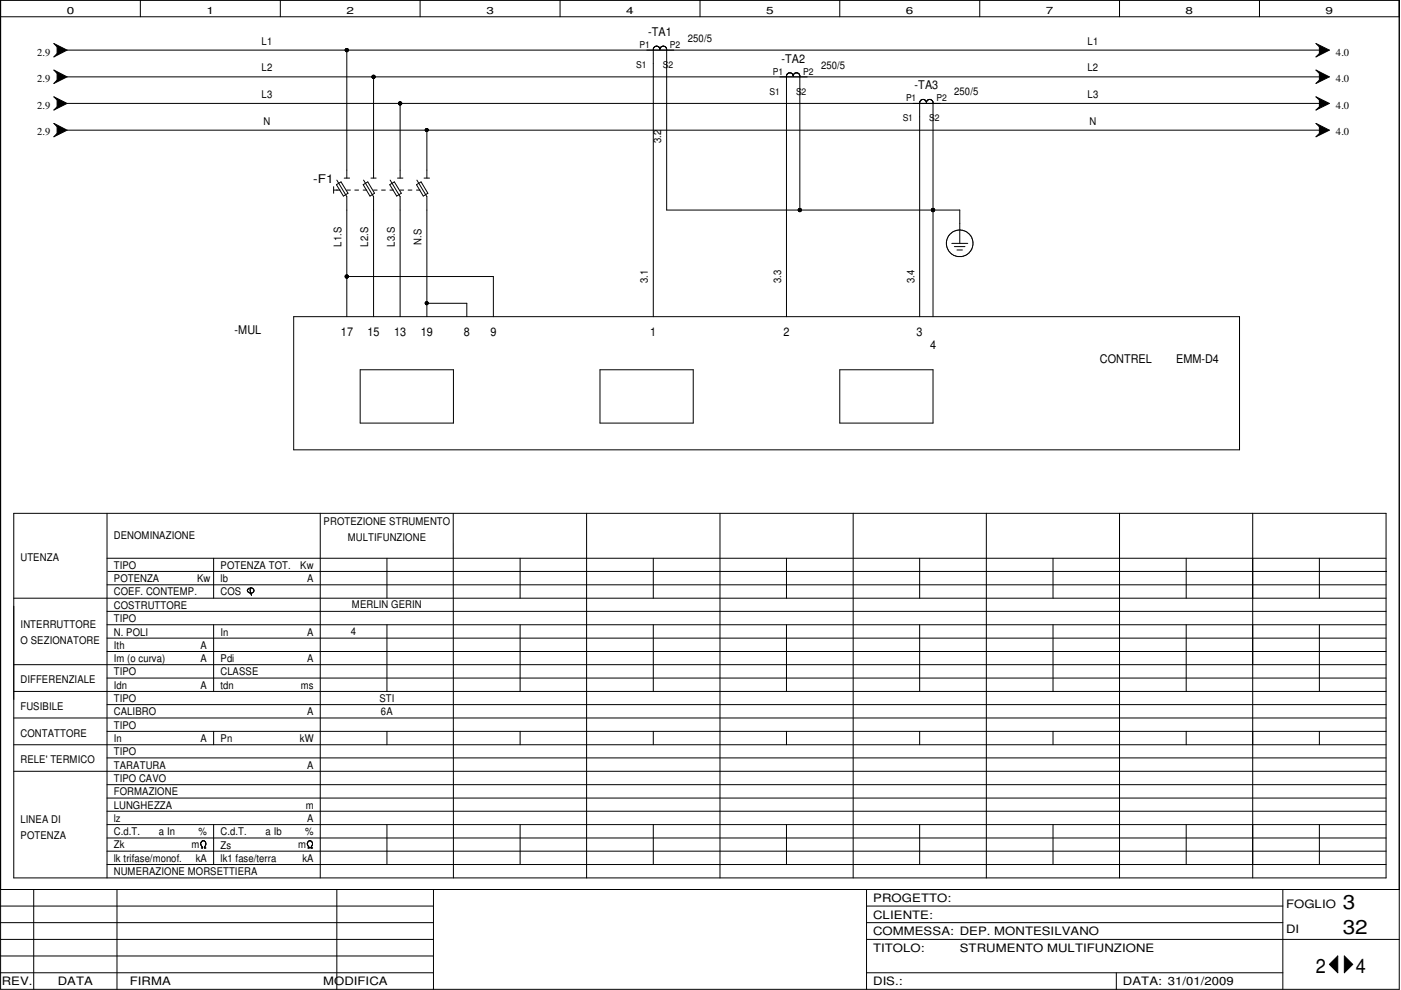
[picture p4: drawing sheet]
<svg xmlns="http://www.w3.org/2000/svg" width="297mm" height="210mm" viewBox="0 0 297 210" stroke-linecap="round" stroke-linejoin="round" font-family="sans-serif">
<g fill="none" stroke="#000" stroke-width=".21">
<path d="M.1 0h296.6v209.8h-296.6zM.1 3.6h296.6M11.4 9.2l2.8 1.4-2.8 1.5 .7-.8v-1.4zM11.4 14.9l2.8 1.4-2.8 1.4 .7-.7v-1.4zM14.2 16.3h265.5M14.2 10.6h265.5M29.8 0v3.6M59.4 0v3.6M73.5 10.6v27.2M79.2 16.3v21.5M89.1 0v3.6M118.7 0v3.6"/>
<path d="M138.9 9.9h.1M139.7 9.9a.77 .77 0 0 0-1.2 .4v56.8M139.7 10l.2 .3M139.7 9.9v.1M140 10.4l-.1 .1M140 10.2l.3-.3 .4-.1 .4 .1 .2 .5v34.1h62.2v7.1M140 10.2l-.1 .3M140 10.2h.1M140.1 10v.1M140.2 9.9h.1M140.9 9.9h.1M141.3 10.2h.1"/>
<path d="M148.4 0v3.6M166.8 15.8l-.1 51.3M166.9 15.7l.3-.2h.6l.4 .6M166.9 15.7l-.1 .2M166.9 15.7h.1M167.1 15.5h.1M167.3 15.5h-.1M167.7 15.5h.1M167.8 15.5h.1M168.2 15.8v.1M168.2 15.9v.2M168.5 15.5h.1"/>
<path d="M168.5 15.5l-.3 .3M169.1 15.5h.1M169.2 15.5l.3 .4 .1 28.6M169.2 15.5h-.7M169.2 15.5h.1M169.5 15.8h.1M169.5 16h.1M178.1 0v3.6M207.7 0v3.6M237.4 0v3.6M267 0v3.6M279 9.2l2.9 1.4-2.9 1.5 .7-.8v-1.4z"/>
<path d="M279 14.9l2.9 1.4-2.9 1.4 .7-.7v-1.4zM11.4 26.2l2.8 1.4-2.8 1.4 .7-.7v-1.4zM11.4 20.5l2.8 1.4-2.8 1.4 .7-.7v-1.4zM14.2 27.6h265.5M14.2 21.9h265.5M70.7 39.6v1.4M71.3 39.2l1-.6 1.5 2.4-1 .6zM71.4 38.2l2.1 3.5v25.4M73 37.8h1.1M77 39.2l1-.6 1.4 2.4-1 .6zM77.1 38.2l2.1 3.5v25.4M78.7 37.8h1.1"/>
<path d="M82.6 39.2l1-.6 1.5 2.4-1 .6zM82.7 38.2l2.1 3.5v25.4M84.3 37.8h1.1M84.8 21.9v15.9M88.3 39.2l1-.6 1.4 2.4-1 .6zM88.4 38.2l2.1 3.5v25.4M89.9 37.8h1.2M90.5 27.6v10.2M195.2 21.3v.1M195.3 21.2h.1M195.4 21.1v.1M195.9 21.1l.5 .6"/>
<path d="M196 21.2h-.6l-.4 .6v45.3M196.1 21.2h.1M196.3 21.3v.1M196.5 21.4l-.1 .4M196.7 21.2h.1M196.7 21.2l-.2 .3M196.9 21.1l-.2 .1M196.9 21.1h.1M196.9 21.1h.4M197.3 21.1l.1 .1M197.4 21.1l.4 .5v45.5M279 20.5l2.9 1.4-2.9 1.4 .7-.7v-1.4z"/>
<path d="M279 26.2l2.9 1.4-2.9 1.4 .7-.7v-1.4zM70.7 40.3h1.4M73.5 58.6h31.1v8.5M73.5 40.3h.8M75.2 40.3h.8M77 40.3h.8M79.2 40.3h.8M80.9 40.3h.8M82.7 40.3h.7M84.8 40.3h.8M86.5 40.3h.8M88.3 40.3h.8"/>
<path d="M201.8 51.6h3.4M202.3 52.3h2.3M202.9 53h1.1M62.3 67.1h200.5v28.3h-200.5zM76.4 78.4h19.7v11.3h-19.7zM90.5 64.3h8.5v2.8M127.2 78.4h19.8v11.3h-19.8zM178.1 78.4h19.7v11.3h-19.7zM2.9 108.8h291v77.3h-291zM22.7 108.8v77.3M22.7 118.4h271.2M45.3 118.4v8.4"/>
<path d="M67.9 108.8v77.3M82 118.4v8.4M96.1 108.9v77.2M110.3 118.4v8.4M124.4 108.8v77.3M138.5 118.4v8.4M152.7 108.8v77.3M166.7 118.4v8.4M180.9 108.8v77.3M195 118.4v8.4M209.1 108.8v77.3M223.3 118.4v8.4"/>
<path d="M237.4 108.8v77.3M251.5 118.4v8.4M265.6 108.8v77.3M279.7 118.4v8.4M2.9 126.8h291M22.7 129.6h271.2M22.7 132.5h271.2M22.7 135.3h271.2M22.7 124h271.2M22.7 138.1h271.2M22.9 121.2h271.1M45.3 132.5v14.1"/>
<path d="M52.5 125v.1M52.9 124.7l-.5 .4a.74 .74 0 0 0 .6 .6 .74 .74 0 0 0 .8-.3M53.1 124.7l-.1 .1M53.3 126.1h.1M53.5 124.7h-.4l-.1 .6 .3 .9M53.5 124.7h.1M53.5 124.7l.3 .3v.4M53.8 125.4h.1M82 132.5v14.1M110.3 132.5v14.1M138.5 132.5v14.1M166.7 132.5v14.1"/>
<path d="M195 132.5v14.1M223.3 132.5v14.1M251.5 132.5v14.1M279.7 132.5v14.1M2.9 140.9h291M2.9 152.2h291M2.9 157.9h291M2.9 146.6h291M22.7 155.1h271.2M22.7 149.4h271.2M22.7 143.8h271.2M45.3 155.1v2.8"/>
<path d="M82 155.1v2.8M110.3 155.1v2.8M138.5 155.1v2.8M166.7 155.1v2.8M195 155.1v2.8M223.3 155.1v2.8M251.5 155.1v2.8M279.7 155.1v2.8M2.9 163.5h291M22.7 160.7h271.2M22.7 166.4h271.2M22.7 169.2h271.2"/>
<path d="M22.7 172h271.2M22.7 174.8h271.2M22.7 177.7h271.2M42.5 179h.1M42.6 178.6v.5l.2 .4M42.6 178.6h.1M42.6 178.6l.4-.3h.3l.3 .3M42.8 179.5l.2 .3h-.3M42.8 179.5h.1M42.9 179.6v.1M43.3 178.3h.1M43.4 179.5v.1"/>
<path d="M43.6 178.5v.1M43.6 178.6v.6l-.3 .6h.4M43.6 178.6h.1M43.6 179.1v.1M45.3 174.8v8.5M65.2 179.1h.1M65.5 179.6v.1M65.9 178.3h-.1a.69 .69 0 0 0-.6 .4 .69 .69 0 0 0 .2 .8l.2 .3h-.3M65.9 178.3h.1M65.9 178.3l.3 .3M66.2 178.6v.5l-.3 .7h.4M66.2 178.6h.1"/>
<path d="M82 174.8v8.5M110.3 174.8v8.5M138.5 174.8v8.5M166.7 174.8v8.5M195 174.8v8.5M223.3 174.8v8.5M251.5 174.8v8.5M279.7 174.8v8.5M.1 188.6h296.6M.1 199.2h91.8M.1 195.6h91.8M.1 192.1h91.8"/>
<path d="M7.2 188.6v21.2M22.7 180.5h271.2M22.7 183.3h271.2M24.8 188.6v21.2M71.4 188.6v21.2M91.9 188.6v21.2M183.7 199.2h113M183.7 195.6h88.3M183.7 192.1h88.3M183.7 188.6v21.2M272 188.6v21.2M.1 202.7h91.8"/>
<path d="M.1 206.2h91.8M183.7 206.2h88.3M236.7 206.2v3.6M281.9 204.5l1.7-1.8v3.5zM285 202.7l1.8 1.8-1.8 1.7z"/>
<circle cx="73.5" cy="10.6" r=".34"/>
<circle cx="79.2" cy="16.3" r=".34"/>
<circle cx="84.8" cy="21.9" r=".34"/>
<circle cx="90.5" cy="27.6" r=".32"/>
<circle cx="73.5" cy="58.6" r=".34"/>
<circle cx="169.6" cy="44.5" r=".34"/>
<circle cx="197.8" cy="44.5" r=".34"/>
<circle cx="203.5" cy="51.6" r="2.82"/>
<circle cx="90.5" cy="64.3" r=".32"/>
</g>
<g fill="#000">
<path d="M281.9 204.5l1.7-1.8v3.5zM285 202.7l1.8 1.8-1.8 1.7z"/>
<path d="M11.4 14.9l2.8 1.4-2.8 1.4 .7-.7v-1.4z" fill-rule="evenodd"/>
<path d="M11.4 9.2l2.8 1.4-2.8 1.5 .7-.8v-1.4z" fill-rule="evenodd"/>
<path d="M279 14.9l2.9 1.4-2.9 1.4 .7-.7v-1.4z" fill-rule="evenodd"/>
<path d="M279 9.2l2.9 1.4-2.9 1.5 .7-.8v-1.4z" fill-rule="evenodd"/>
<path d="M11.4 26.2l2.8 1.4-2.8 1.4 .7-.7v-1.4z" fill-rule="evenodd"/>
<path d="M11.4 20.5l2.8 1.4-2.8 1.4 .7-.7v-1.4z" fill-rule="evenodd"/>
<path d="M279 26.2l2.9 1.4-2.9 1.4 .7-.7v-1.4z" fill-rule="evenodd"/>
<path d="M279 20.5l2.9 1.4-2.9 1.4 .7-.7v-1.4z" fill-rule="evenodd"/>
<circle cx="73.5" cy="10.6" r=".34"/>
<circle cx="79.2" cy="16.3" r=".34"/>
<circle cx="84.8" cy="21.9" r=".34"/>
<circle cx="90.5" cy="27.6" r=".32"/>
<circle cx="73.5" cy="58.6" r=".34"/>
<circle cx="169.6" cy="44.5" r=".34"/>
<circle cx="197.8" cy="44.5" r=".34"/>
<circle cx="90.5" cy="64.3" r=".32"/>
</g>
<g font-size="4.2">
<text x="284.7" y="192.8">3</text>
<text x="284.7" y="198.1">32</text>
<text x="279" y="206.2">2</text>
<text x="287.5" y="206.2">4</text>
</g>
<g font-size="2.5">
<text x="137.4" y="7.7">-TA1</text>
<text x="165.7" y="13.3">-TA2</text>
<text x="193.9" y="19">-TA3</text>
<text x="66.4" y="38.7">-F1</text>
<text x="49.7" y="70.7">-MUL</text>
<text x="72.3" y="71.2">17</text>
<text x="77.9" y="71.2">15</text>
<text x="83.6" y="71.2">13</text>
<text x="89.2" y="71.2">19</text>
<text x="98.3" y="71.2">8</text>
<text x="104" y="71.2">9</text>
<text x="137.9" y="71.2">1</text>
<text x="166.1" y="71.2">2</text>
<text x="194.3" y="71.2">3</text>
<text x="197.2" y="74">4</text>
<text x="233.2" y="76.9">CONTREL</text>
<text x="249.4" y="76.9">EMM-D4</text>
<text x="185.1" y="191.2">PROGETTO:</text>
<text x="185.1" y="194.8">CLIENTE:</text>
<text x="272.7" y="192.4">FOGLIO</text>
<text x="272.7" y="197.7">DI</text>
<text x="185.1" y="201.8">TITOLO:</text>
<text x="185.1" y="198.3">COMMESSA: DEP. MONTESILVANO</text>
<text x="203.5" y="201.8">STRUMENTO MULTIFUNZIONE</text>
<text x=".4" y="208.9">REV.</text>
<text x="12.3" y="208.9">DATA</text>
<text x="27.5" y="208.9">FIRMA</text>
<text x="68.5" y="208.9">MODIFICA</text>
<text x="185.1" y="208.9">DIS.:</text>
<text x="238.1" y="208.9">DATA: 31/01/2009</text>
</g>
<g font-size="2.2">
<text x="7.9" y="11.8">2.9</text>
<text x="55.5" y="9.5">L1</text>
<text x="145.8" y="8.9">250/5</text>
<text x="230.6" y="9.5">L1</text>
<text x="283.2" y="11.8">4.0</text>
<text x="7.9" y="17.4">2.9</text>
<text x="55.5" y="15.2">L2</text>
<text x="174.1" y="14.6">250/5</text>
<text x="230.5" y="15.2">L2</text>
<text x="283.2" y="17.4">4.0</text>
<text x="7.9" y="23.1">2.9</text>
<text x="55.5" y="20.8">L3</text>
<text x="202.3" y="20.2">250/5</text>
<text x="230.6" y="20.8">L3</text>
<text x="283.2" y="23.1">4.0</text>
<text x="7.9" y="28.7">2.9</text>
<text x="55.8" y="26.5">N</text>
<text x="231" y="26.5">N</text>
<text x="283.2" y="28.7">4.0</text>
<text x="140.2" y="30.4" transform="rotate(-90 140.2 30.4)">3.2</text>
<text x="72.4" y="52.3" transform="rotate(-90 72.4 52.3)">L1.S</text>
<text x="78.1" y="52.3" transform="rotate(-90 78.1 52.3)">L2.S</text>
<text x="83.7" y="52.3" transform="rotate(-90 83.7 52.3)">L3.S</text>
<text x="89.4" y="51.9" transform="rotate(-90 89.4 51.9)">N.S</text>
<text x="137.4" y="60.1" transform="rotate(-90 137.4 60.1)">3.1</text>
<text x="165.6" y="60.1" transform="rotate(-90 165.6 60.1)">3.3</text>
<text x="193.9" y="60.1" transform="rotate(-90 193.9 60.1)">3.4</text>
<text x="68.6" y="111.3">PROTEZIONE STRUMENTO</text>
<text x="4.4" y="119">UTENZA</text>
<text x="24.1" y="114.3">DENOMINAZIONE</text>
<text x="73.7" y="114.7">MULTIFUNZIONE</text>
<text x="24.1" y="120.6">TIPO</text>
<text x="24.1" y="123.4">POTENZA</text>
<text x="41.8" y="123.4">Kw</text>
<text x="46.7" y="120.6">POTENZA TOT.</text>
<text x="46.7" y="123.4">lb</text>
<text x="63.7" y="120.6">Kw</text>
<text x="65.1" y="123.4">A</text>
<text x="24.1" y="126.2">COEF. CONTEMP.</text>
<text x="24.1" y="129.1">COSTRUTTORE</text>
<text x="24.1" y="131.9">TIPO</text>
<text x="46.7" y="126.2">COS</text>
<text x="74.6" y="129">MERLIN GERIN</text>
<text x="4.4" y="133.2">INTERRUTTORE</text>
<text x="4.4" y="136.6">O SEZIONATORE</text>
<text x="24.1" y="134.7">N. POLI</text>
<text x="24.1" y="137.5">Ith</text>
<text x="42.5" y="137.5">A</text>
<text x="46.7" y="134.7">In</text>
<text x="65.1" y="134.7">A</text>
<text x="74.4" y="134.6">4</text>
<text x="24.1" y="143.2">TIPO</text>
<text x="24.1" y="140.4">Im (o curva)</text>
<text x="42.5" y="140.4">A</text>
<text x="46.7" y="143.2">CLASSE</text>
<text x="46.7" y="140.4">Pdi</text>
<text x="65.1" y="140.4">A</text>
<text x="4.4" y="144.9">DIFFERENZIALE</text>
<text x="24.1" y="146">Idn</text>
<text x="24.1" y="148.8">TIPO</text>
<text x="42.5" y="146">A</text>
<text x="46.7" y="146">tdn</text>
<text x="63.8" y="146">ms</text>
<text x="80.4" y="148.8">STI</text>
<text x="4.4" y="150.5">FUSIBILE</text>
<text x="24.1" y="151.7">CALIBRO</text>
<text x="24.1" y="154.5">TIPO</text>
<text x="65.1" y="151.7">A</text>
<text x="80.8" y="151.6">6A</text>
<text x="4.4" y="156.2">CONTATTORE</text>
<text x="4.4" y="161.8">RELE' TERMICO</text>
<text x="24.1" y="157.3">In</text>
<text x="24.1" y="160.1">TIPO</text>
<text x="42.5" y="157.3">A</text>
<text x="46.7" y="157.3">Pn</text>
<text x="63.5" y="157.3">kW</text>
<text x="24.1" y="163">TARATURA</text>
<text x="24.1" y="165.8">TIPO CAVO</text>
<text x="65.1" y="163">A</text>
<text x="24.1" y="168.6">FORMAZIONE</text>
<text x="24.1" y="171.4">LUNGHEZZA</text>
<text x="64.8" y="171.4">m</text>
<text x="4.4" y="174.5">LINEA DI</text>
<text x="4.4" y="177.9">POTENZA</text>
<text x="24.1" y="177.1">C.d.T.</text>
<text x="24.1" y="174.3">lz</text>
<text x="24.2" y="179.8">Zk</text>
<text x="33.7" y="177.1">a In</text>
<text x="40.6" y="179.8">m</text>
<text x="42.1" y="177.1">%</text>
<text x="46.7" y="177.1">C.d.T.</text>
<text x="46.7" y="179.9">Zs</text>
<text x="56.3" y="177.1">a Ib</text>
<text x="63.2" y="179.8">m</text>
<text x="64.7" y="177.1">%</text>
<text x="65.1" y="174.3">A</text>
<text x="24.1" y="182.8">lk trifase/monof.</text>
<text x="24.1" y="185.6">NUMERAZIONE MORSETTIERA</text>
<text x="41.5" y="182.8">kA</text>
<text x="46.7" y="182.8">lk1 fase/terra</text>
<text x="64.1" y="182.8">kA</text>
</g>
<g font-size="2.1">
<text x="14.1" y="2.9">0</text>
<text x="43.8" y="2.9">1</text>
<text x="73.4" y="2.9">2</text>
<text x="103.1" y="2.9">3</text>
<text x="132.8" y="2.9">4</text>
<text x="162.4" y="2.9">5</text>
<text x="192.1" y="2.9">6</text>
<text x="221.7" y="2.9">7</text>
<text x="251.4" y="2.9">8</text>
<text x="281" y="2.9">9</text>
</g>
<g font-size="2">
<text x="135.6" y="10.2">P1</text>
<text x="142" y="10.2">P2</text>
<text x="134.9" y="14.4">S1</text>
<text x="140.5" y="14.4">S2</text>
<text x="163.9" y="15.9">P1</text>
<text x="170.3" y="15.9">P2</text>
<text x="163.1" y="20.1">S1</text>
<text x="168.8" y="20.1">S2</text>
<text x="192.1" y="21.5">P1</text>
<text x="198.5" y="21.5">P2</text>
<text x="191.4" y="25.7">S1</text>
<text x="197" y="25.7">S2</text>
</g>
</svg>
